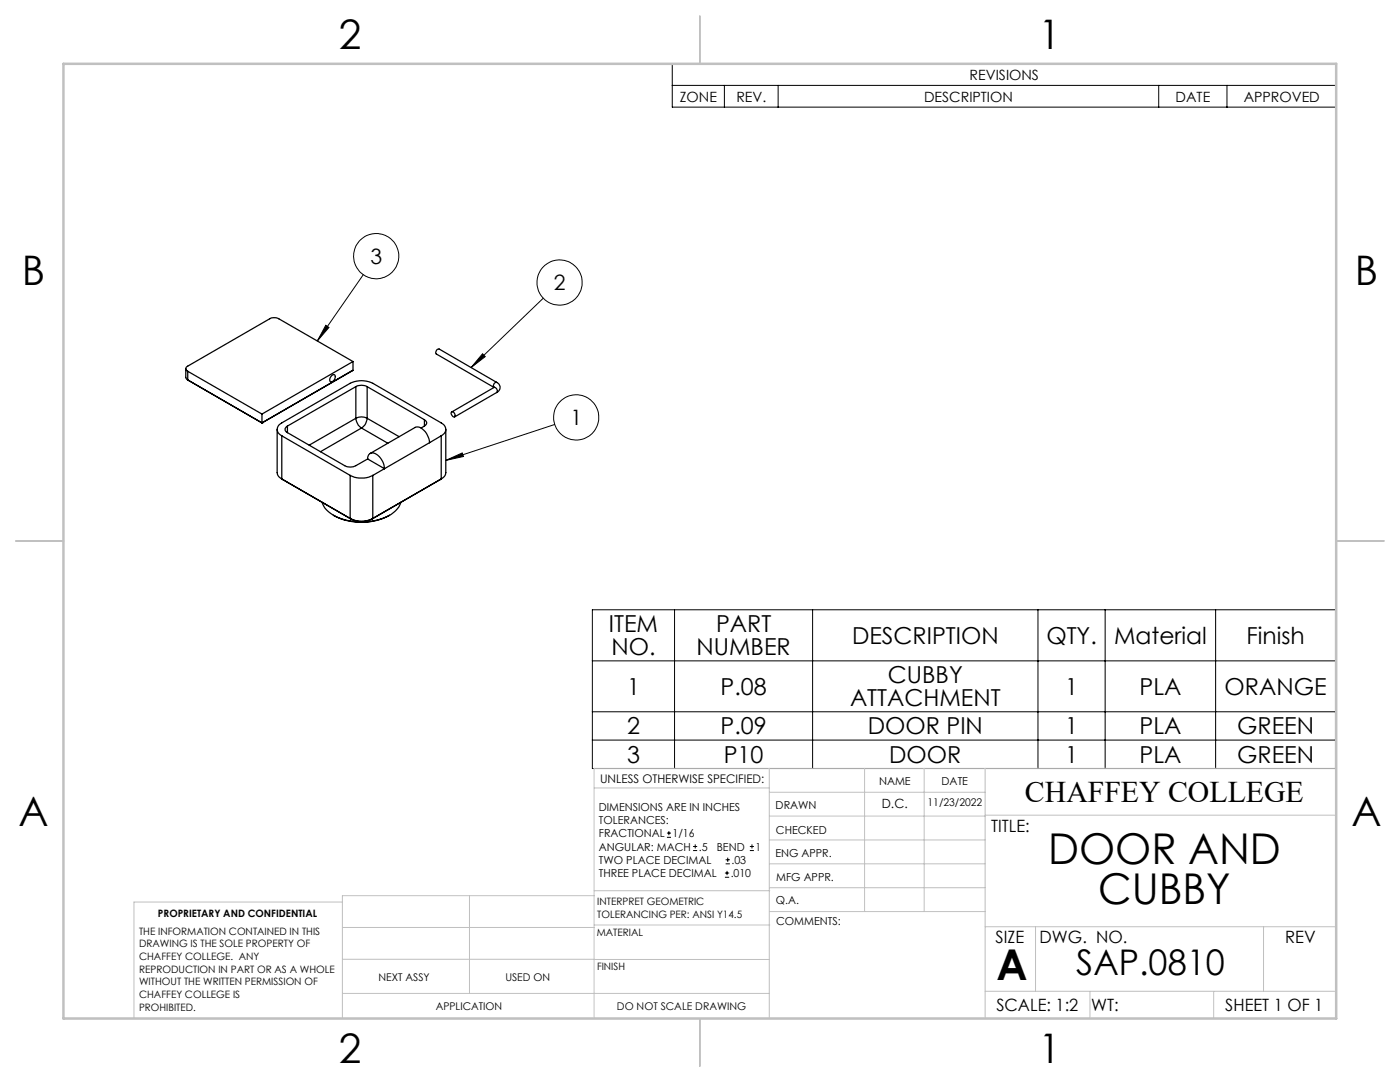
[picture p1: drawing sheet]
<svg xmlns="http://www.w3.org/2000/svg" width="279mm" height="216mm" viewBox="0 0 279 216" stroke-linecap="round" stroke-linejoin="round" font-family="sans-serif">
<g fill="none" stroke="#000" stroke-width=".25">
<path d="M37.1 73.6v1.7l.4 .5M37.5 74.1l14.8 8.5M37.5 75.8l14.8 8.6M37.5 74.1v1.7M37.5 75.8l.1 .1M66.2 75l.3-.2a.66 .66 0 0 1 .5 .6 .66 .66 0 0 1-.5 .6l-.3 .2a.66 .66 0 0 1-.4-.6 .66 .66 0 0 1 .4-.6zM70.4 72.1l-14.8-8.5a2.02 2.02 0 0 0-1.8 0l-16.3 9.5a.53 .53 0 0 0-.4 .5 .53 .53 0 0 0 .4 .5M70.4 72.1l-18.1 10.5M70.4 72.1v1.8M70.4 73.9l-18.1 10.5M71 77.2a2.4 2.4 0 0 1 2.3 0M71 77.2l-13.6 7.8"/>
<path d="M71 77.2v6.3M73.3 77.2l11.4 6.5M73.3 77.2v6.3M87.2 69.7l.4-.1 11.5 6.7a.64 .64 0 0 0-.5 1l-11.5-6.7-.1-.3zM98.6 77.3a.64 .64 0 0 1 .5 1M98.6 77.3l-8.4 4.9M98.7 77.3h-.1M99.1 76.3a1.09 1.09 0 0 1 .7 1 1.09 1.09 0 0 1-.7 1M99.1 78.3l-8.4 4.9M52.3 84.4h.1M52.3 82.6v1.8M55.3 85.7v8.6a1.41 1.41 0 0 0 .9 1.3"/>
<path d="M56.2 87a1.36 1.36 0 0 1-.9-1.3 1.36 1.36 0 0 1 .9-1.3l13.7-7.9a5.1 5.1 0 0 1 4.5 0l13.7 7.9a1.36 1.36 0 0 1 .9 1.3 1.36 1.36 0 0 1-.9 1.3M56.2 87l13.7 7.9M56.2 95.6l14 8M56.2 87v8.6M56.2 95.6l.3 .1M57.4 85a.69 .69 0 0 0-.5 .7 .69 .69 0 0 0 .5 .6M57.4 86.3l11.4 6.6a2.33 2.33 0 0 0 2.2 0l2.4-1.3M57.4 85v1.3M69.9 94.9a5.1 5.1 0 0 0 4.5 0M69.9 94.9v8.6M71 83.5a2.69 2.69 0 0 0 1.1 1.9M71 83.5a2.4 2.4 0 0 1 2.3 0"/>
<path d="M71 83.5l-9.3 5.3M72.1 85.4l-8.1 4.7M72.1 85.4l5.3 3M73.3 83.5a2.42 2.42 0 0 1-1.2 1.9M73.3 83.5l6.4 3.6M73.6 90.7a1.32 1.32 0 0 1 2 .4l.9 1.3 .2 1.1-3.3-1.9zM74.4 94.9v8.6M84.7 83.7a.67 .67 0 0 1 .5 .7 .67 .67 0 0 1-.5 .6M84.7 85l-.7 .4M84.7 83.7v1.3M85.7 88.3a3.2 3.2 0 0 0-2.5-3.1l-9.3 5.3M85.7 88.3l-11.3 6.6"/>
<path d="M88.1 87l-2.4 1.3M88.1 87v8.6M88.1 95.6l-13.7 7.9M88.1 95.6l-14 8M89 85.7v8.6a1.41 1.41 0 0 1-.9 1.3M90.1 82.2a.59 .59 0 0 1 .6 .3 .59 .59 0 0 1-.1 .7l-.5-.5zM64.3 100.2a6 6 0 0 0 4.7 3.6 11.9 11.9 0 0 0 9.5-1.5l1.1-1.1 .4-1M66.5 102.8a11.8 11.8 0 0 0 11.3 0M69.9 103.5a5.1 5.1 0 0 0 4.5 0M69.9 103.5l.3 .1M70.2 103.6a4.1 4.1 0 0 0 3.9 0M74.4 103.5l-.3 .1"/>
</g>
<g fill="none" stroke="#000" stroke-width=".2">
<path d="M134.2 12.7h132.5v8.7h-132.5zM134.2 17h132.5M144.6 17v4.4M155.3 17v4.4M231.2 17v4.4M244.9 17v4.4M72.5 54.8l-9.2 13.3M108.4 59.5l-14.4 13.8M65 64.9l.7 .4-2.4 2.8zM96.3 70.6l.5 .6-2.8 2.1zM89 91.9l3.3-1.5 .2 .7zM110.7 84.7l-21.7 7.2"/>
<path d="M118.2 121.7h148.3v31.7h-148.3zM118.2 131.9h148.3M134.6 121.7v31.7M162.2 121.7v31.7M207.2 121.7v31.7M220.6 121.7v31.7M242.6 121.7v31.7M118.2 142h148.3M118.2 147.7h148.3M133.1 167.1h.8M133.1 166.2h.8M133.5 165.8v.9"/>
<path d="M138.3 169.7h.8M138.3 168.9h.8M138.7 168.5v.8M144.7 175h.8M144.7 174.2h.8M144.8 172.4h.9M144.8 171.6h.9M145.1 173.8v.8M145.2 171.1v.9M149.6 169.7h.9M149.6 168.9h.9M150.1 168.5v.8"/>
<circle cx="75.1" cy="51.1" r="4.5"/>
<circle cx="111.7" cy="56.4" r="4.5"/>
<circle cx="115" cy="83.3" r="4.5"/>
</g>
<g fill="none" stroke="#c0c0c0" stroke-width=".2">
<path d="M118.6 157.2h34.9M153.5 153.3v49.9M153.5 158.1h43.1M172.5 153.3v28.6M184.4 153.3v28.6M196.6 153.3v49.9M266.7 153.3h-148.1v49.9M68.3 180h-41.6v23.2M93.7 178.7v19.5M118.6 178.7h-50.3v24.5M118.6 177.7h35M153.5 167.6h43.1"/>
<path d="M153.5 162.8h43.1M153.5 172.4h43.1M153.5 177.1h43.1M196.6 162.7h70.1M68.3 198.2h85.2M68.3 191.4l85.2 .1M68.3 185.1h50.3M118.6 184.6h35M153.6 181.9h43M196.6 197.8h70.1M196.6 184.9h70.1M206.7 184.9v12.9"/>
<path d="M217.5 197.8v5.4M242.2 197.8v5.4M252.2 184.9v12.9"/>
</g>
<path d="M139.7 3.2v9.5M3.1 107.9h9.6M266.7 107.9h9.5M139.7 203.2v9.6" fill="none" stroke="#c0c0c0" stroke-width=".25"/>
<path d="M12.7 12.7h254v190.5h-254z" fill="none" stroke="#c0c0c0" stroke-width=".5"/>
<path d="M89 91.9l3.3-1.5 .2 .7zM96.3 70.6l.5 .6-2.8 2.1zM65 64.9l.7 .4-2.4 2.8z" fill="#000"/>
<g font-size="8.5">
<text x="209.2" y="172.3">DOOR AND</text>
<text x="219.1" y="180.4">CUBBY</text>
<text x="198.9" y="195.5">A</text>
</g>
<g font-size="8.1">
<text x="67.6" y="9.7">2</text>
<text x="207.3" y="9.7">1</text>
<text x="4.4" y="57">B</text>
<text x="270.4" y="57">B</text>
<text x="3.7" y="164.9">A</text>
<text x="269.7" y="164.9">A</text>
<text x="67.6" y="212.2">2</text>
<text x="207.3" y="212.2">1</text>
</g>
<text font-size="7.1" x="214.8" y="194.6">SAP.0810</text>
<text font-size="6" x="204.6" y="160.1">CHAFFEY COLLEGE</text>
<g font-size="4.7">
<text x="121.5" y="126.2">ITEM</text>
<text x="122" y="130.7">NO.</text>
<text x="139" y="130.7">NUMBER</text>
<text x="142.9" y="126.2">PART</text>
<text x="170" y="128.4">DESCRIPTION</text>
<text x="208.8" y="128.4">QTY.</text>
<text x="222.3" y="128.4">Material</text>
<text x="248.8" y="128.4">Finish</text>
<text x="177.2" y="136.4">CUBBY</text>
<text x="125.1" y="138.6">1</text>
<text x="143.8" y="138.6">P.08</text>
<text x="169.6" y="140.9">ATTACHMENT</text>
<text x="212.6" y="138.6">1</text>
<text x="227.4" y="138.6">PLA</text>
<text x="244.4" y="138.6">ORANGE</text>
<text x="125.1" y="146.5">2</text>
<text x="143.8" y="146.5">P.09</text>
<text x="173.2" y="146.5">DOOR PIN</text>
<text x="212.6" y="146.5">1</text>
<text x="227.4" y="146.5">PLA</text>
<text x="246.9" y="146.5">GREEN</text>
<text x="125.1" y="152.2">3</text>
<text x="144.4" y="152.2">P10</text>
<text x="177.5" y="152.2">DOOR</text>
<text x="212.6" y="152.2">1</text>
<text x="227.4" y="152.2">PLA</text>
<text x="246.9" y="152.2">GREEN</text>
</g>
<g font-size="4.2">
<text x="73.9" y="52.6">3</text>
<text x="110.5" y="57.9">2</text>
<text x="113.8" y="84.8">1</text>
</g>
<g font-size="3.4">
<text x="197.8" y="166">TITLE:</text>
<text x="198.7" y="188.1">SIZE</text>
<text x="207.5" y="188.1">DWG. NO.</text>
<text x="256.5" y="188.2">REV</text>
<text x="198.8" y="201.7">SCALE: 1:2</text>
<text x="217.7" y="201.8">WT:</text>
<text x="244.5" y="201.7">SHEET 1 OF 1</text>
</g>
<g font-size="2.8">
<text x="193.5" y="15.9">REVISIONS</text>
<text x="135.7" y="20.3">ZONE</text>
<text x="147" y="20.3">REV.</text>
<text x="184.4" y="20.3">DESCRIPTION</text>
<text x="234.6" y="20.3">DATE</text>
<text x="248.2" y="20.3">APPROVED</text>
</g>
<text font-size="2.5" x="176" y="161.3">D.C.</text>
<text font-size="2.4" x="119.8" y="156.2">UNLESS OTHERWISE SPECIFIED:</text>
<g font-size="2.2">
<text x="119.5" y="161.8">DIMENSIONS ARE IN INCHES</text>
<text x="154.8" y="161.4">DRAWN</text>
<text x="175.4" y="156.6">NAME</text>
<text x="187.9" y="156.7">DATE</text>
<text x="119.5" y="164.4">TOLERANCES:</text>
<text x="119.5" y="167.1">FRACTIONAL</text>
<text x="134.2" y="167.1">1/16</text>
<text x="154.9" y="166.3">CHECKED</text>
<text x="119.5" y="172.4">TWO PLACE DECIMAL</text>
<text x="119.5" y="169.7">ANGULAR: MACH</text>
<text x="139.5" y="169.7">.5</text>
<text x="143" y="169.7">BEND</text>
<text x="146" y="172.4">.03</text>
<text x="150.8" y="169.7">1</text>
<text x="154.8" y="171">ENG APPR.</text>
<text x="119.5" y="175">THREE PLACE DECIMAL</text>
<text x="145.8" y="175">.010</text>
<text x="154.9" y="175.7">MFG APPR.</text>
<text x="154.9" y="180.4">Q.A.</text>
<text x="154.9" y="184.6">COMMENTS:</text>
</g>
<g font-size="2.1">
<text x="185.1" y="160.7">11/23/2022</text>
<text x="75.5" y="195.7">NEXT ASSY</text>
<text x="100.9" y="195.7">USED ON</text>
<text x="86.9" y="201.5">APPLICATION</text>
<text x="123.1" y="201.6">DO NOT SCALE DRAWING</text>
</g>
<g font-size="2">
<text x="31.5" y="182.9">PROPRIETARY AND CONFIDENTIAL</text>
<text x="119.2" y="180.6">INTERPRET GEOMETRIC</text>
<text x="119.2" y="183.1">TOLERANCING PER: ANSI Y14.5</text>
<text x="27.8" y="186.5">THE INFORMATION CONTAINED IN THIS</text>
<text x="27.8" y="189">DRAWING IS THE SOLE PROPERTY OF</text>
<text x="27.8" y="191.6">CHAFFEY COLLEGE. ANY</text>
<text x="119.1" y="186.7">MATERIAL</text>
<text x="27.8" y="194.1">REPRODUCTION IN PART OR AS A WHOLE</text>
<text x="27.8" y="196.6">WITHOUT THE WRITTEN PERMISSION OF</text>
<text x="119.1" y="193.5">FINISH</text>
<text x="27.8" y="199.1">CHAFFEY COLLEGE IS</text>
<text x="27.8" y="201.7">PROHIBITED.</text>
</g>
</svg>
